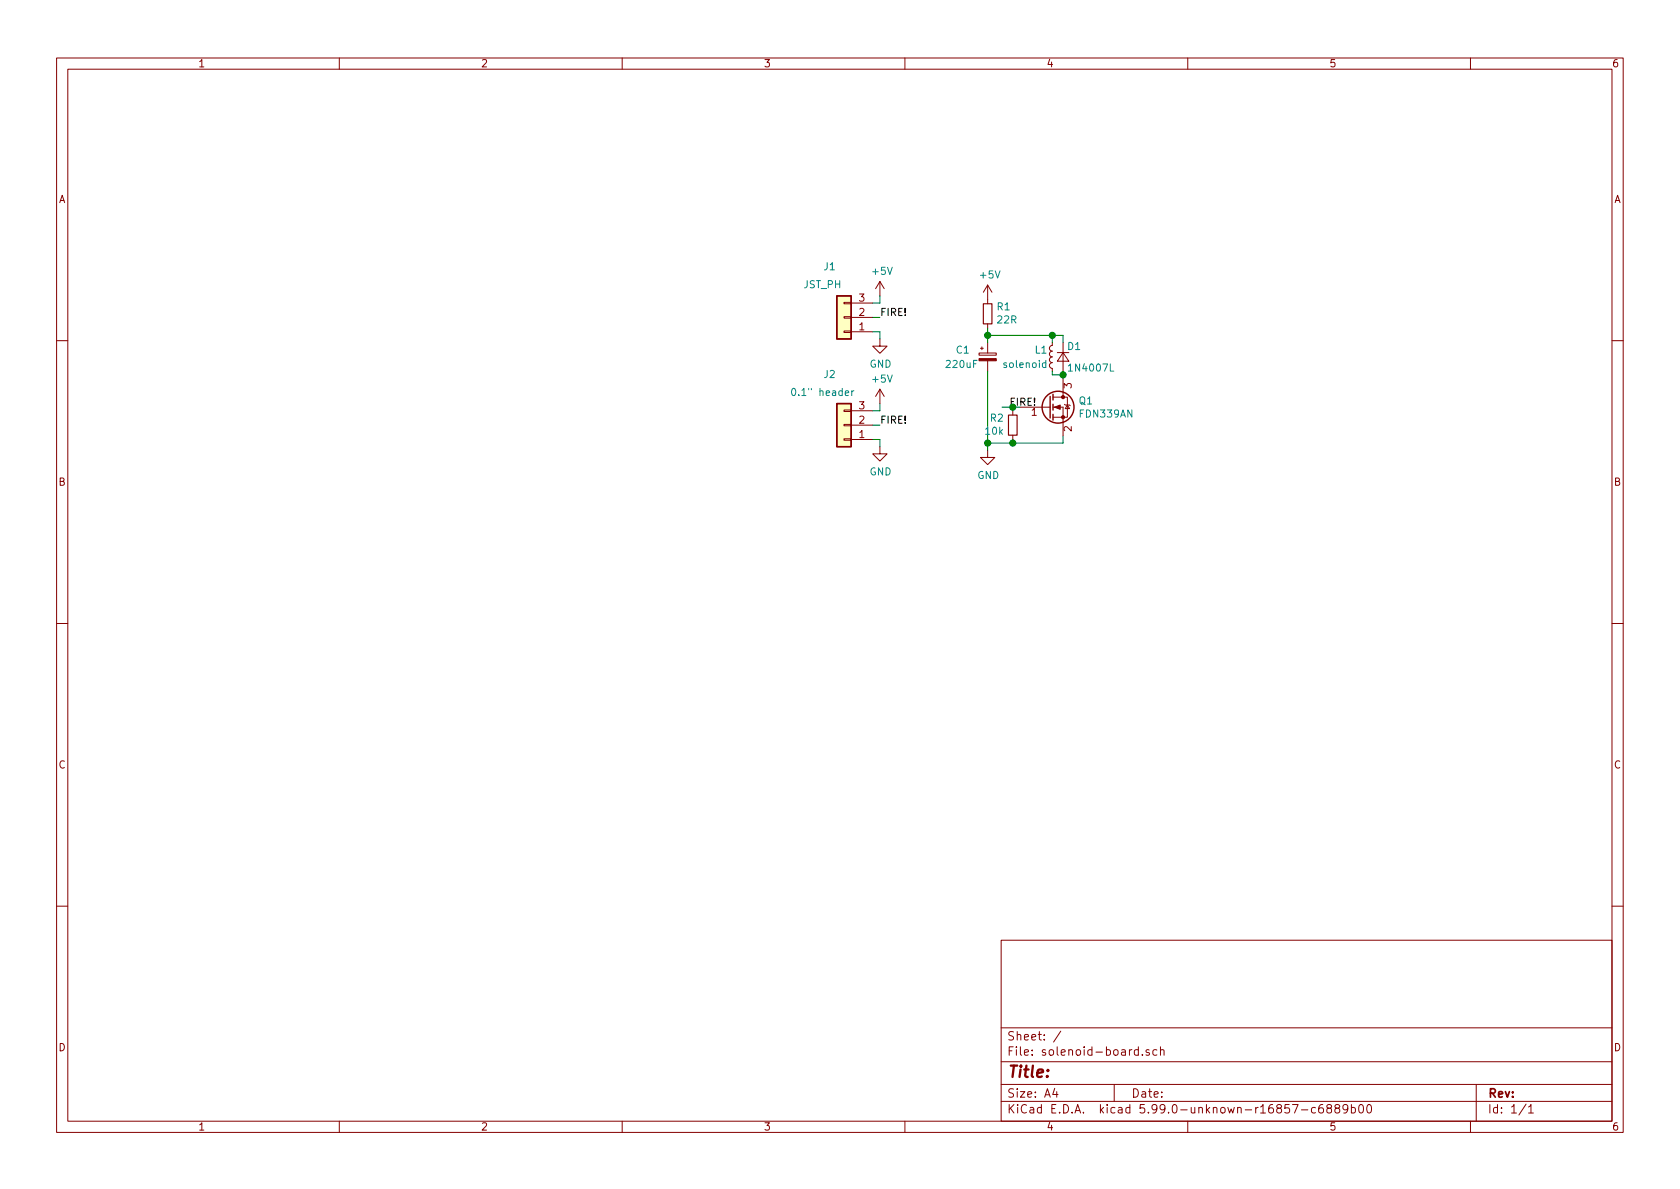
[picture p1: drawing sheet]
EESchema Schematic File Version 5
LIBS:solenoid-board-cache
EELAYER 30 0
EELAYER END
$Descr A4 11693 8268
encoding utf-8
Sheet 1 1
Title ""
Date ""
Rev ""
Comp ""
Comment1 ""
Comment2 ""
Comment3 ""
Comment4 ""
Comment5 ""
Comment6 ""
Comment7 ""
Comment8 ""
Comment9 ""
$EndDescr
$Comp
L Device:L_Small L1
U 1 1
P 7325 2475
F 0 "L1" H 7450 2525 50  0000 R CNN
F 1 "solenoid" H 7675 2425 50  0000 R CNN
F 2 "Connector_JST:JST_PH_S2B-PH-K_1x02_P2.00mm_Horizontal" H 7325 2475 50  0001 C CNN
F 3 "~" H 7325 2475 50  0001 C CNN
	1    7325 2475
	-1   0    0    -1  
$EndComp
$Comp
L Device:D_Small D1
U 1 1
P 7400 2475
F 0 "D1" V 7325 2450 50  0000 R CNN
F 1 "1N4007L" V 7475 2450 50  0000 R CNN
F 2 "Diode_SMD:D_SOD-123F" V 7400 2475 50  0001 C CNN
F 3 "~" V 7400 2475 50  0001 C CNN
	1    7400 2475
	0    -1   1    0   
$EndComp
Wire Wire Line
	7325 2375 7325 2325
Wire Wire Line
	7325 2325 7400 2325
Wire Wire Line
	7400 2325 7400 2375
Wire Wire Line
	7400 2575 7400 2600
Wire Wire Line
	7400 2600 7325 2600
Wire Wire Line
	7325 2600 7325 2575
$Comp
L Device:Q_NMOS_GSD Q1
U 1 1
P 7300 2825
F 0 "Q1" H 7506 2871 50  0000 L CNN
F 1 "FDN339AN" H 7506 2780 50  0000 L CNN
F 2 "Package_TO_SOT_SMD:SOT-23_Handsoldering" H 7500 2925 50  0001 C CNN
F 3 "~" H 7300 2825 50  0001 C CNN
	1    7300 2825
	1    0    0    -1  
$EndComp
Wire Wire Line
	7400 2625 7400 2600
Connection ~ 7400 2600
$Comp
L Device:R_Small R1
U 1 1
P 6875 2175
F 0 "R1" H 6816 2129 50  0000 R CNN
F 1 "22R" H 6816 2220 50  0000 R CNN
F 2 "Resistor_SMD:R_1206_3216Metric_Pad1.42x1.75mm_HandSolder" H 6875 2175 50  0001 C CNN
F 3 "~" H 6875 2175 50  0001 C CNN
	1    6875 2175
	-1   0    0    1   
$EndComp
$Comp
L Device:CP_Small C1
U 1 1
P 6875 2475
F 0 "C1" H 6650 2525 50  0000 L CNN
F 1 "220uF" H 6575 2425 50  0000 L CNN
F 2 "Capacitor_SMD:CP_Elec_6.3x5.4" H 6875 2475 50  0001 C CNN
F 3 "~" H 6875 2475 50  0001 C CNN
	1    6875 2475
	1    0    0    -1  
$EndComp
Wire Wire Line
	6875 2325 6875 2375
Wire Wire Line
	6875 2325 7325 2325
Connection ~ 6875 2325
Connection ~ 7325 2325
Wire Wire Line
	6875 2575 6875 3075
Wire Wire Line
	6875 3075 7050 3075
Wire Wire Line
	7400 3075 7400 3025
$Comp
L Connector_Generic:Conn_01x03 J1
U 1 1
P 5875 2200
F 0 "J1" H 5975 1850 50  0000 C CNN
F 1 "JST_PH" H 6025 1975 50  0000 C CNN
F 2 "Connector_JST:JST_PH_S3B-PH-K_1x03_P2.00mm_Horizontal" H 5875 2200 50  0001 C CNN
F 3 "~" H 5875 2200 50  0001 C CNN
	1    5875 2200
	-1   0    0    1   
$EndComp
$Comp
L power:+5V #PWR0101
U 1 1
P 6875 2075
F 0 "#PWR0101" H 6875 1925 50  0001 C CNN
F 1 "+5V" H 6890 2248 50  0000 C CNN
F 2 "" H 6875 2075 50  0001 C CNN
F 3 "" H 6875 2075 50  0001 C CNN
	1    6875 2075
	1    0    0    -1  
$EndComp
$Comp
L power:GND #PWR0102
U 1 1
P 6875 3125
F 0 "#PWR0102" H 6875 2875 50  0001 C CNN
F 1 "GND" H 6880 2952 50  0000 C CNN
F 2 "" H 6875 3125 50  0001 C CNN
F 3 "" H 6875 3125 50  0001 C CNN
	1    6875 3125
	1    0    0    -1  
$EndComp
Text Label 7025 2825 0    50   ~ 0
FIRE!
$Comp
L Connector_Generic:Conn_01x03 J2
U 1 1
P 5875 2950
F 0 "J2" H 5975 2600 50  0000 C CNN
F 1 "0.1\" header" H 6025 2725 50  0000 C CNN
F 2 "Connector_PinHeader_2.54mm:PinHeader_1x03_P2.54mm_Vertical" H 5875 2950 50  0001 C CNN
F 3 "~" H 5875 2950 50  0001 C CNN
	1    5875 2950
	-1   0    0    1   
$EndComp
Wire Wire Line
	7100 2825 7050 2825
Wire Wire Line
	6875 2325 6875 2275
Wire Wire Line
	6875 3125 6875 3075
Connection ~ 6875 3075
$Comp
L power:+5V #PWR0103
U 1 1
P 6125 2050
F 0 "#PWR0103" H 6125 1900 50  0001 C CNN
F 1 "+5V" H 6140 2223 50  0000 C CNN
F 2 "" H 6125 2050 50  0001 C CNN
F 3 "" H 6125 2050 50  0001 C CNN
	1    6125 2050
	1    0    0    -1  
$EndComp
$Comp
L power:GND #PWR0104
U 1 1
P 6125 2350
F 0 "#PWR0104" H 6125 2100 50  0001 C CNN
F 1 "GND" H 6130 2177 50  0000 C CNN
F 2 "" H 6125 2350 50  0001 C CNN
F 3 "" H 6125 2350 50  0001 C CNN
	1    6125 2350
	1    0    0    -1  
$EndComp
Text Label 6125 2200 0    50   ~ 0
FIRE!
Wire Wire Line
	6075 2200 6125 2200
Wire Wire Line
	6075 2300 6125 2300
Wire Wire Line
	6125 2300 6125 2350
Wire Wire Line
	6125 2050 6125 2100
Wire Wire Line
	6125 2100 6075 2100
$Comp
L power:+5V #PWR0105
U 1 1
P 6125 2800
F 0 "#PWR0105" H 6125 2650 50  0001 C CNN
F 1 "+5V" H 6140 2973 50  0000 C CNN
F 2 "" H 6125 2800 50  0001 C CNN
F 3 "" H 6125 2800 50  0001 C CNN
	1    6125 2800
	1    0    0    -1  
$EndComp
$Comp
L power:GND #PWR0106
U 1 1
P 6125 3100
F 0 "#PWR0106" H 6125 2850 50  0001 C CNN
F 1 "GND" H 6130 2927 50  0000 C CNN
F 2 "" H 6125 3100 50  0001 C CNN
F 3 "" H 6125 3100 50  0001 C CNN
	1    6125 3100
	1    0    0    -1  
$EndComp
Text Label 6125 2950 0    50   ~ 0
FIRE!
Wire Wire Line
	6075 2950 6125 2950
Wire Wire Line
	6075 3050 6125 3050
Wire Wire Line
	6125 3050 6125 3100
Wire Wire Line
	6125 2800 6125 2850
Wire Wire Line
	6125 2850 6075 2850
$Comp
L Device:R_Small R2
U 1 1
P 7050 2950
F 0 "R2" H 6991 2904 50  0000 R CNN
F 1 "10k" H 6991 2995 50  0000 R CNN
F 2 "Resistor_SMD:R_0603_1608Metric_Pad1.05x0.95mm_HandSolder" H 7050 2950 50  0001 C CNN
F 3 "~" H 7050 2950 50  0001 C CNN
	1    7050 2950
	1    0    0    1   
$EndComp
Wire Wire Line
	7050 2850 7050 2825
Connection ~ 7050 2825
Wire Wire Line
	7050 3050 7050 3075
Connection ~ 7050 3075
Wire Wire Line
	7050 3075 7400 3075
Wire Wire Line
	6975 2825 7050 2825
$EndSCHEMATC
